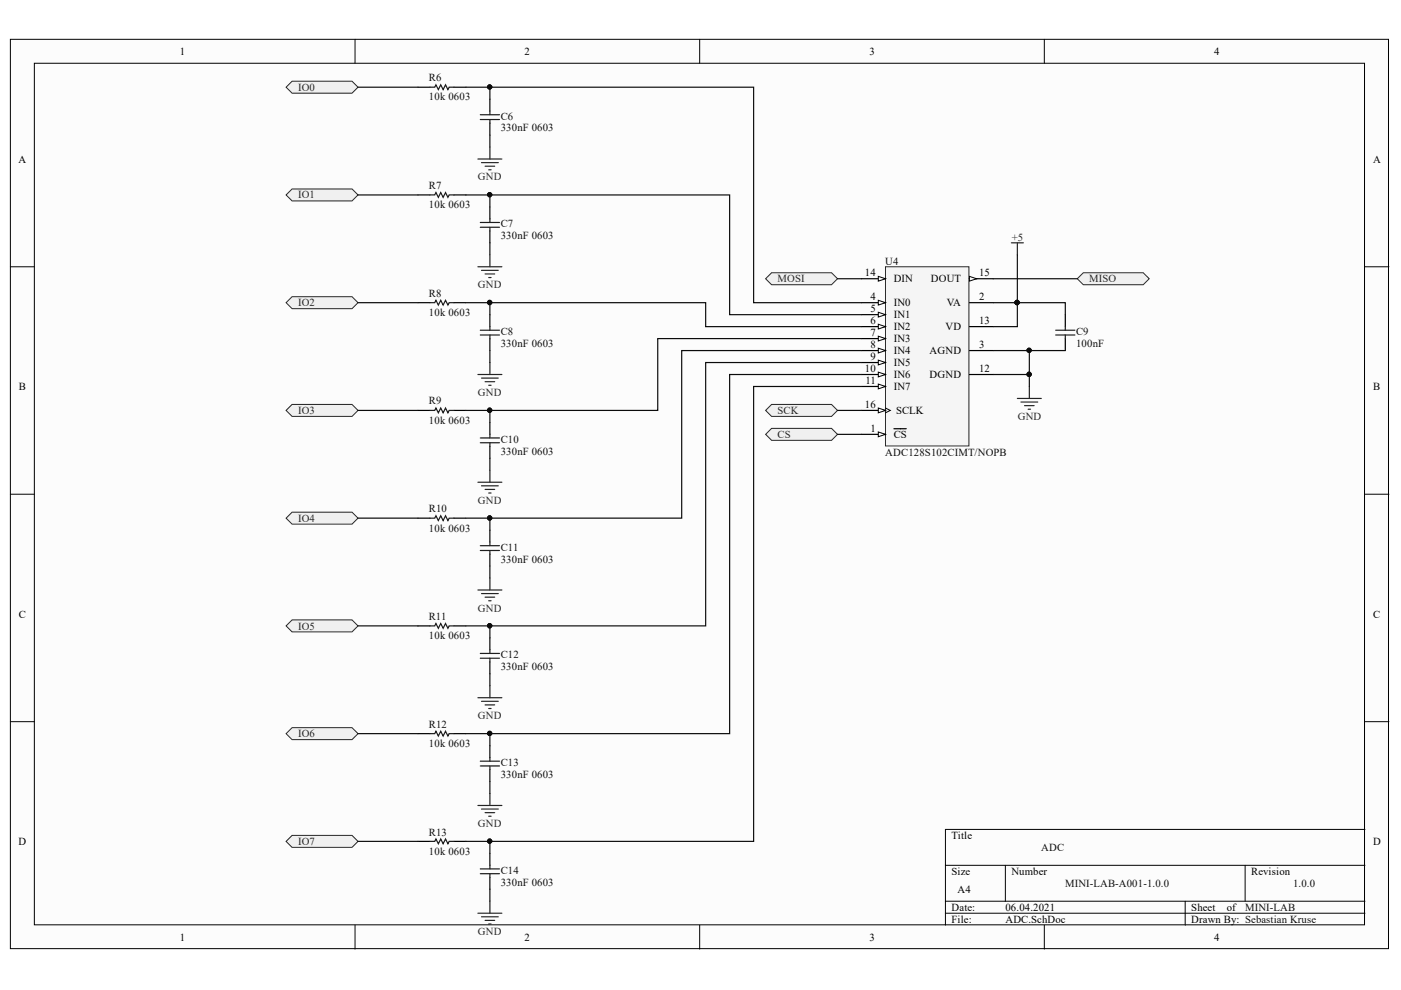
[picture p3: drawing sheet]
<svg xmlns="http://www.w3.org/2000/svg" width="297mm" height="210mm" viewBox="0 0 297 210" stroke-linecap="round" stroke-linejoin="round" font-family="sans-serif">
<g fill="#fcfcfc" stroke="#000" stroke-width=".21">
<path d="M2.2 8.3h292.2v192.8h-292.2z"/>
<path d="M7.3 13.4h282v182.7h-282z"/>
</g>
<g fill="none" stroke="#000" stroke-width=".21">
<path d="M75.3 8.3v5.1M148.3 8.3v5.1M221.4 8.3v5.1M2.2 56.6h5.1M289.4 56.6h5.1M2.2 104.8h5.1M289.4 104.8h5.1M2.2 153h5.1M289.4 153h5.1M289.4 175.9h-89v20.3M75.3 196.2v5M148.3 196.2v5"/>
<path d="M200.4 183.5h89M200.4 191.1h89M200.4 193.6h89M213.2 183.5v7.6M221.4 196.2v5M251.3 191.1v5.1M264 183.5v7.6"/>
</g>
<path d="M187.7 56.6h17.7v38h-17.7z" fill="#f5f5f5" stroke="#262626" stroke-width=".21"/>
<path d="M182.7 92.1h5" fill="none" stroke="#000" stroke-width=".25"/>
<path d="M186.2 91.6l1.5 .5-1.5 .5z" fill="#fcfcfc" stroke="#000" stroke-width=".21"/>
<path d="M182.7 64.2h5M205.5 64.2h5.1M205.5 74.3h5.1M189.5 90.9h2.6" fill="none" stroke="#000" stroke-width=".25"/>
<path d="M186.2 63.7l1.5 .5-1.5 .5z" fill="#fcfcfc" stroke="#000" stroke-width=".21"/>
<path d="M182.7 66.7h5" fill="none" stroke="#000" stroke-width=".25"/>
<path d="M186.2 66.2l1.5 .5-1.5 .5z" fill="#fcfcfc" stroke="#000" stroke-width=".21"/>
<path d="M182.7 69.3h5" fill="none" stroke="#000" stroke-width=".25"/>
<path d="M186.2 68.7l1.5 .6-1.5 .5z" fill="#fcfcfc" stroke="#000" stroke-width=".21"/>
<path d="M182.7 71.8h5" fill="none" stroke="#000" stroke-width=".25"/>
<path d="M186.2 71.3l1.5 .5-1.5 .5z" fill="#fcfcfc" stroke="#000" stroke-width=".21"/>
<path d="M182.7 74.3h5" fill="none" stroke="#000" stroke-width=".25"/>
<path d="M186.2 73.8l1.5 .5-1.5 .5z" fill="#fcfcfc" stroke="#000" stroke-width=".21"/>
<path d="M182.7 76.9h5" fill="none" stroke="#000" stroke-width=".25"/>
<path d="M186.2 76.4l1.5 .5-1.5 .5z" fill="#fcfcfc" stroke="#000" stroke-width=".21"/>
<path d="M182.7 79.4h5" fill="none" stroke="#000" stroke-width=".25"/>
<path d="M186.2 78.9l1.5 .5-1.5 .5z" fill="#fcfcfc" stroke="#000" stroke-width=".21"/>
<path d="M182.7 81.9h5" fill="none" stroke="#000" stroke-width=".25"/>
<path d="M186.2 81.4l1.5 .5-1.5 .6z" fill="#fcfcfc" stroke="#000" stroke-width=".21"/>
<path d="M182.7 59.1h5M205.5 79.4h5.1M205.5 69.3h5.1" fill="none" stroke="#000" stroke-width=".25"/>
<path d="M186.2 58.6l1.5 .5-1.5 .5z" fill="#fcfcfc" stroke="#000" stroke-width=".21"/>
<path d="M205.5 59.1h5.1" fill="none" stroke="#000" stroke-width=".25"/>
<path d="M205.5 58.6l1.6 .5-1.6 .5z" fill="#fcfcfc" stroke="#000" stroke-width=".21"/>
<path d="M182.7 87h5" fill="none" stroke="#000" stroke-width=".25"/>
<path d="M187.7 86.5l1.1 .5-1.1 .5" fill="none" stroke="#000" stroke-width=".21"/>
<path d="M186.2 86.5l1.5 .5-1.5 .5z" fill="#fcfcfc" stroke="#000" stroke-width=".21"/>
<g fill="#f0f0f0" stroke="#262626" stroke-width=".21">
<path d="M60.7 18.5l1.2-1.3h12.7l1.3 1.3-1.3 1.3h-12.7z" fill-rule="evenodd"/>
<path d="M60.7 41.3l1.2-1.2h12.7l1.3 1.2-1.3 1.3h-12.7z" fill-rule="evenodd"/>
<path d="M60.7 64.2l1.2-1.3h12.7l1.3 1.3-1.3 1.2h-12.7z" fill-rule="evenodd"/>
<path d="M60.7 87l1.2-1.2h12.7l1.3 1.2-1.3 1.3h-12.7z" fill-rule="evenodd"/>
<path d="M60.7 109.9l1.2-1.3h12.7l1.3 1.3-1.3 1.2h-12.7z" fill-rule="evenodd"/>
<path d="M60.7 132.7l1.2-1.3h12.7l1.3 1.3-1.3 1.3h-12.7z" fill-rule="evenodd"/>
<path d="M60.7 155.5l1.2-1.2h12.7l1.3 1.2-1.3 1.3h-12.7z" fill-rule="evenodd"/>
<path d="M60.7 178.4l1.2-1.3h12.7l1.3 1.3-1.3 1.3h-12.7z" fill-rule="evenodd"/>
<path d="M162.3 87l1.3-1.2h12.7l1.3 1.2-1.3 1.3h-12.7z" fill-rule="evenodd"/>
<path d="M162.3 92.1l1.3-1.3h12.7l1.3 1.3-1.3 1.3h-12.7z" fill-rule="evenodd"/>
<path d="M162.3 59.1l1.3-1.3h12.7l1.3 1.3-1.3 1.3h-12.7z" fill-rule="evenodd"/>
<path d="M228.4 59.1l1.3-1.3h12.7l1.3 1.3-1.3 1.3h-12.7z" fill-rule="evenodd"/>
</g>
<g fill="none" stroke="#262626" stroke-width=".25">
<path d="M101.3 33.7h5.1M102.1 34.5h3.5M102.8 35.2h2.1M103.6 36h.5M103.9 31.2v2.5M101.3 56.6h5.1M102.1 57.3h3.5M102.8 58.1h2.1M103.6 58.8h.5M103.9 54v2.6M214.4 51.5h2.6M215.7 51.5v2.5"/>
<path d="M101.3 79.4h5.1M103.9 76.9v2.5M102.1 80.2h3.5M102.8 80.9h2.1M103.6 81.7h.5M103.9 99.7v2.5M215.7 84.5h5.1M216.5 85.2h3.5M217.2 86h2.1M218 86.8h.5M218.2 81.9v2.6M101.3 102.2h5.1"/>
<path d="M102.1 103h3.5M102.8 103.8h2.1M103.6 104.5h.5M101.3 125.1h5.1M102.1 125.9h3.5M102.8 126.6h2.1M103.6 127.4h.5M103.9 122.6v2.5M101.3 147.9h5.1M102.1 148.7h3.5M102.8 149.5h2.1M103.6 150.2h.5"/>
<path d="M103.9 145.4v2.5M101.3 170.8h5.1M102.1 171.5h3.5M102.8 172.3h2.1M103.6 173.1h.5M103.9 168.2v2.6M101.3 193.6h5.1M102.1 194.4h3.5M102.8 195.1h2.1M103.6 195.9h.5M103.9 191.1v2.5"/>
</g>
<g fill="none" stroke="#0e0e0e" stroke-width=".25">
<path d="M75.9 18.5h12.7M98.8 18.5h5.1v2.5M103.9 18.5h55.9v45.7h22.9M103.9 28.6v2.6M75.9 41.3h12.7M98.8 41.3h5.1v2.6M103.9 41.3h50.8v25.4h28M103.9 51.5v2.5M177.6 59.1h5.1M210.6 59.1h17.8M215.7 54v10.2h-5.1M75.9 64.2h12.7"/>
<path d="M98.8 64.2h5.1v2.5M103.9 64.2h45.7v5.1h33.1M103.9 74.3v2.6M182.7 79.4h-28v76.1h-50.8M182.7 76.9h-33.1v55.8h-45.7M182.7 74.3h-38.2v35.6h-40.6M182.7 71.8h-43.3v15.2h-35.5M210.6 79.4h7.6v2.5M210.6 74.3h7.6v5.1M218.2 74.3h7.7M225.9 66.7v-2.5h-10.2v5.1h-5.1M75.9 87h12.7"/>
<path d="M98.8 87h5.1v2.6M103.9 97.2v2.5M177.6 92.1h5.1M177.6 87h5.1M182.7 81.9h-22.9v96.5h-55.9M75.9 109.9h12.7M98.8 109.9h5.1v2.5M75.9 132.7h12.7M98.8 132.7h5.1v2.5M103.9 120v2.6M75.9 155.5h12.7M98.8 155.5h5.1v2.6"/>
<path d="M103.9 142.9v2.5M75.9 178.4h12.7M98.8 178.4h5.1v2.5M103.9 165.7v2.5M103.9 188.5v2.6"/>
</g>
<g fill="#0e0e0e" stroke="#0e0e0e" stroke-width=".21">
<circle cx="218.2" cy="79.4" r=".46"/>
<circle cx="218.2" cy="74.3" r=".46"/>
<circle cx="215.6" cy="64.1" r=".47"/>
<circle cx="103.8" cy="18.4" r=".46"/>
<circle cx="103.8" cy="41.3" r=".46"/>
<circle cx="103.8" cy="64.1" r=".46"/>
<circle cx="103.8" cy="87" r=".46"/>
<circle cx="103.8" cy="109.8" r=".46"/>
<circle cx="103.8" cy="132.7" r=".46"/>
<circle cx="103.8" cy="155.5" r=".46"/>
<circle cx="103.8" cy="178.3" r=".46"/>
</g>
<g fill="none" stroke="#000" stroke-width=".25">
<path d="M88.6 18.5h2.6M96.2 18.5h2.6M103.9 21v2.6M103.9 26.1v2.5M88.6 41.3h2.6M96.2 41.3h2.6M103.9 43.9v2.5M103.9 48.9v2.6M88.6 64.2h2.6M96.2 64.2h2.6M103.9 66.7v2.6M103.9 71.8v2.5"/>
<path d="M225.9 66.7v2.6M225.9 71.8v2.5M88.6 87h2.6M96.2 87h2.6M103.9 89.6v2.5M103.9 94.6v2.6M88.6 109.9h2.6M96.2 109.9h2.6M103.9 112.4v2.5M103.9 117.5v2.5M88.6 132.7h2.6M96.2 132.7h2.6"/>
<path d="M103.9 135.2v2.6M88.6 155.5h2.6M96.2 155.5h2.6M103.9 140.3v2.6M103.9 158.1v2.5M88.6 178.4h2.6M96.2 178.4h2.6M103.9 163.2v2.5M103.9 180.9v2.6M103.9 186v2.5"/>
</g>
<g fill="none" stroke="#1c1c1c" stroke-width=".25">
<path d="M91.2 18.5h1l.2-.5 .5 1 .5-1 .6 1 .5-1 .5 1 .2-.5h1M101.8 24.3h4.1M101.8 25.3h4.1M103.9 23.6v.7M103.9 25.3v.8M91.2 41.3h1l.2-.5 .5 1 .5-1 .6 1 .5-1 .5 1 .2-.5h1M101.8 47.2h4.1M101.8 48.2h4.1M103.9 46.4v.8M103.9 48.2v.7M91.2 64.2h1l.2-.5 .5 1 .5-1 .6 1 .5-1 .5 1 .2-.5h1M101.8 70h4.1"/>
<path d="M101.8 71h4.1M103.9 69.3v.7M103.9 71v.8M223.8 70h4.1M223.8 71h4.1M225.9 69.3v.7M225.9 71v.8M91.2 87h1l.2-.5 .5 1 .5-1 .6 1 .5-1 .5 1 .2-.5h1M101.8 92.9h4.1M101.8 93.9h4.1M103.9 92.1v.8M103.9 93.9v.7"/>
<path d="M91.2 109.9h1l.2-.5 .5 1 .5-1 .6 1 .5-1 .5 1 .2-.5h1M101.8 115.7h4.1M101.8 116.7h4.1M103.9 114.9v.8M103.9 116.7v.8M91.2 132.7h1l.2-.5 .5 1 .5-1 .6 1 .5-1 .5 1 .2-.5h1M101.8 138.5h4.1M101.8 139.6h4.1M103.9 137.8v.7M103.9 139.6v.7M91.2 155.5h1l.2-.5 .5 1.1 .5-1.1 .6 1.1 .5-1.1 .5 1.1 .2-.6h1M91.2 178.4h1l.2-.5 .5 1 .5-1 .6 1 .5-1 .5 1 .2-.5h1"/>
<path d="M101.8 161.4h4.1M101.8 162.4h4.1M103.9 160.6v.8M103.9 162.4v.8M101.8 184.2h4.1M101.8 185.2h4.1M103.9 183.5v.7M103.9 185.2v.8"/>
</g>
<g font-size="2.3">
<text x="38.1" y="11.7">1</text>
<text x="111.2" y="11.7">2</text>
<text x="184.3" y="11.7">3</text>
<text x="257.4" y="11.7">4</text>
<text x="3.9" y="34.5">A</text>
<text x="291.2" y="34.5">A</text>
<text x="183.4" y="58.6">14</text>
<text x="189.5" y="59.9">DIN</text>
<text x="197.3" y="59.9">DOUT</text>
<text x="207.6" y="58.6">15</text>
<text x="184.6" y="63.7">4</text>
<text x="189.5" y="65">IN0</text>
<text x="200.7" y="65">VA</text>
<text x="207.6" y="63.7">2</text>
<text x="184.6" y="66.2">5</text>
<text x="184.6" y="68.8">6</text>
<text x="184.6" y="71.3">7</text>
<text x="189.5" y="67.5">IN1</text>
<text x="189.5" y="70">IN2</text>
<text x="200.5" y="70">VD</text>
<text x="207.6" y="68.8">13</text>
<text x="184.6" y="73.8">8</text>
<text x="184.6" y="76.4">9</text>
<text x="189.5" y="72.6">IN3</text>
<text x="189.5" y="75.1">IN4</text>
<text x="189.5" y="77.6">IN5</text>
<text x="197.1" y="75.1">AGND</text>
<text x="207.6" y="73.8">3</text>
<text x="4" y="82.7">B</text>
<text x="183.4" y="78.9">10</text>
<text x="183.5" y="81.4">11</text>
<text x="189.5" y="80.2">IN6</text>
<text x="189.5" y="82.7">IN7</text>
<text x="197.1" y="80.2">DGND</text>
<text x="207.6" y="78.9">12</text>
<text x="291.2" y="82.7">B</text>
<text x="183.4" y="86.5">16</text>
<text x="190" y="87.8">SCLK</text>
<text x="184.6" y="91.6">1</text>
<text x="189.5" y="92.8">CS</text>
<text x="4" y="130.9">C</text>
<text x="291.2" y="130.9">C</text>
<text x="3.9" y="179.2">D</text>
<text x="201.7" y="177.9">Title</text>
<text x="291.2" y="179.2">D</text>
<text x="201.7" y="185.5">Size</text>
<text x="214.4" y="185.5">Number</text>
<text x="265.3" y="185.5">Revision</text>
<text x="203" y="189.3">A4</text>
<text x="201.7" y="193.1">Date:</text>
<text x="201.7" y="195.7">File:</text>
<text x="213.2" y="193.1">06.04.2021</text>
<text x="213.2" y="195.7">ADC.SchDoc</text>
<text x="252.6" y="193.1">Sheet</text>
<text x="252.6" y="195.7">Drawn By: Sebastian Kruse</text>
<text x="260.1" y="193.1">of</text>
<text x="38.1" y="199.5">1</text>
<text x="111.2" y="199.5">2</text>
<text x="184.3" y="199.5">3</text>
<text x="257.4" y="199.5">4</text>
</g>
<g font-size="2.3" fill="#0e0e0e">
<text x="90.9" y="17.2">R6</text>
<text x="90.9" y="21.3">10k 0603</text>
<text x="106.2" y="25.3">C6</text>
<text x="106.2" y="27.9">330nF 0603</text>
<text x="90.9" y="40">R7</text>
<text x="90.9" y="44.2">10k 0603</text>
<text x="106.2" y="48.2">C7</text>
<text x="106.2" y="50.8">330nF 0603</text>
<text x="187.7" y="56.1">U4</text>
<text x="90.9" y="62.9">R8</text>
<text x="90.9" y="67">10k 0603</text>
<text x="106.2" y="71">C8</text>
<text x="228.1" y="71">C9</text>
<text x="106.2" y="73.6">330nF 0603</text>
<text x="228.1" y="73.6">100nF</text>
<text x="90.9" y="85.7">R9</text>
<text x="90.9" y="89.8">10k 0603</text>
<text x="106.2" y="93.9">C10</text>
<text x="106.2" y="96.4">330nF 0603</text>
<text x="187.7" y="96.6">ADC128S102CIMT/NOPB</text>
<text x="90.9" y="108.6">R10</text>
<text x="90.9" y="112.7">10k 0603</text>
<text x="106.2" y="116.8">C11</text>
<text x="106.2" y="119.3">330nF 0603</text>
<text x="90.9" y="131.5">R11</text>
<text x="90.9" y="135.5">10k 0603</text>
<text x="106.2" y="139.6">C12</text>
<text x="106.2" y="142.1">330nF 0603</text>
<text x="90.9" y="154.3">R12</text>
<text x="90.9" y="158.3">10k 0603</text>
<text x="106.2" y="162.4">C13</text>
<text x="106.2" y="165">330nF 0603</text>
<text x="90.9" y="177.2">R13</text>
<text x="90.9" y="181.2">10k 0603</text>
<text x="106.2" y="185.3">C14</text>
<text x="220.8" y="180.5">ADC</text>
<text x="106.2" y="187.8">330nF 0603</text>
<text x="225.9" y="188.1">MINI-LAB-A001-1.0.0</text>
<text x="274.2" y="188.1">1.0.0</text>
<text x="264" y="193.1">MINI-LAB</text>
</g>
<g font-size="2.3" fill="#262626">
<text x="63.2" y="19.3">IO0</text>
<text x="101.3" y="38.3">GND</text>
<text x="63.2" y="42.1">IO1</text>
<text x="214.5" y="51">+5</text>
<text x="164.9" y="59.9">MOSI</text>
<text x="230.9" y="59.9">MISO</text>
<text x="63.2" y="65">IO2</text>
<text x="101.3" y="61.2">GND</text>
<text x="101.3" y="84">GND</text>
<text x="63.2" y="87.8">IO3</text>
<text x="164.9" y="87.8">SCK</text>
<text x="215.8" y="89">GND</text>
<text x="164.9" y="92.8">CS</text>
<text x="101.3" y="106.9">GND</text>
<text x="63.2" y="110.7">IO4</text>
<text x="101.3" y="129.7">GND</text>
<text x="63.2" y="133.5">IO5</text>
<text x="101.3" y="152.5">GND</text>
<text x="63.2" y="156.3">IO6</text>
<text x="63.2" y="179.2">IO7</text>
<text x="101.3" y="175.4">GND</text>
<text x="101.3" y="198.2">GND</text>
</g>
</svg>
